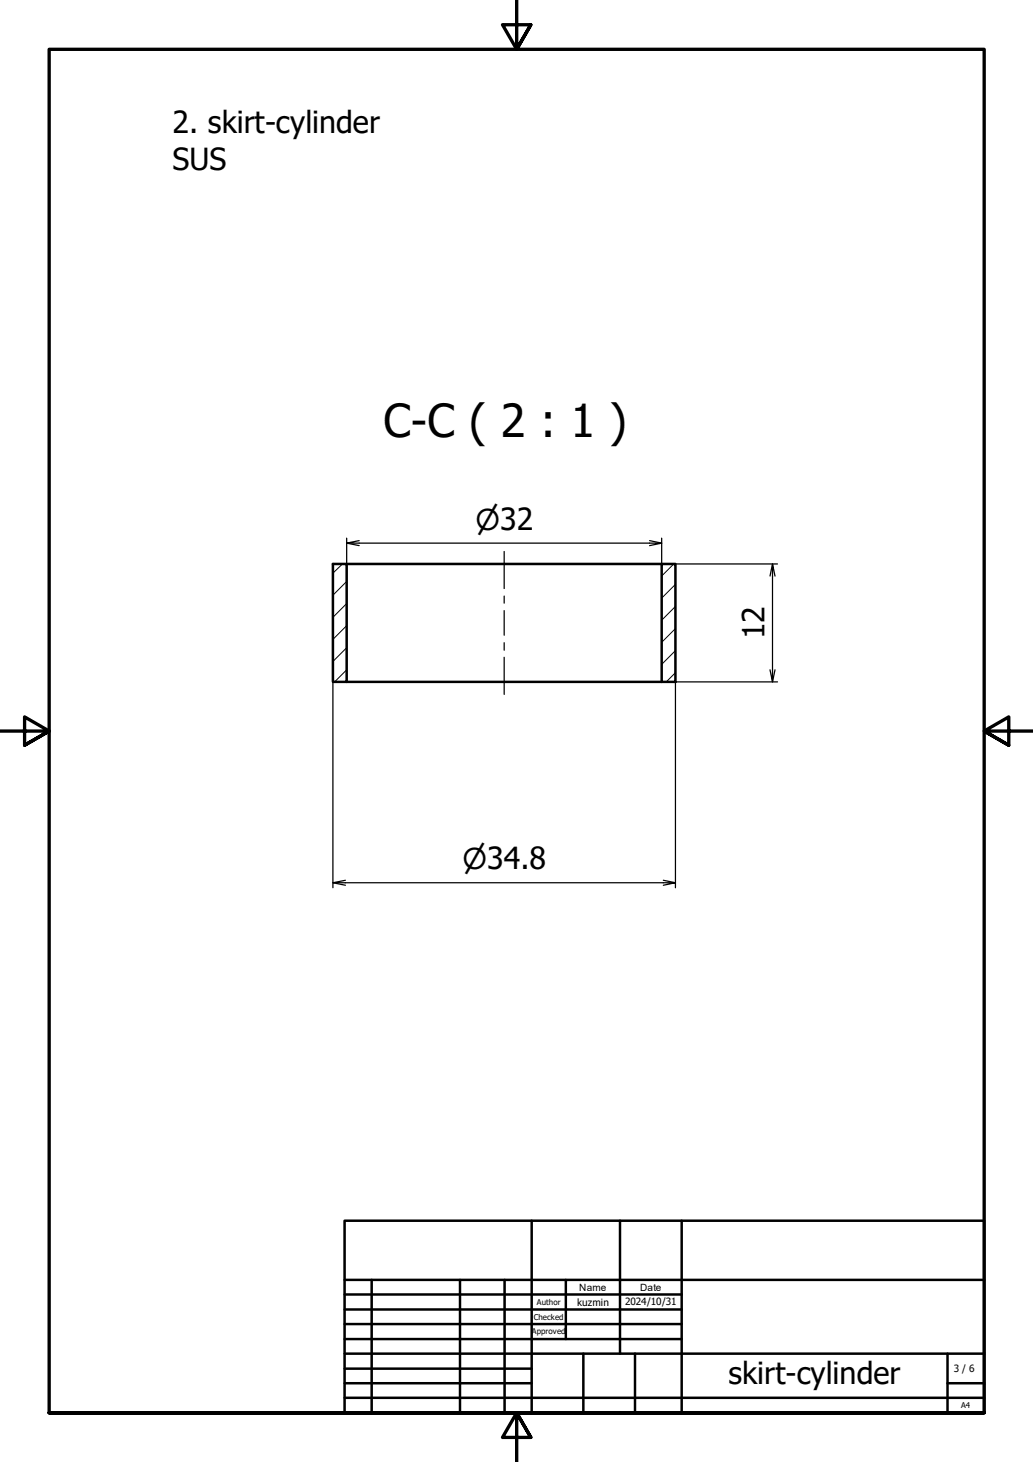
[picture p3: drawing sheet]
<svg xmlns="http://www.w3.org/2000/svg" width="210mm" height="297mm" viewBox="0 0 210 297" stroke-linecap="round" stroke-linejoin="round" font-family="sans-serif">
<!-- layer: Hatch (ISO) -->
<path d="M69.6 114.6l-2 1.8M70.4 118.1l-2.8 2.8M136.9 114.6l-2.4 2.4M137.2 118.7l-2.7 2.8M70.4 136.1l-2.4 2.4M70.4 131.6l-2.8 2.8M70.4 127.1l-2.8 2.8M70.4 122.6l-2.8 2.8M137.2 136.7l-1.8 1.8M137.2 132.2l-2.7 2.8M137.2 127.7l-2.7 2.8M137.2 123.2l-2.7 2.8" fill="none" stroke="#000" stroke-width=".2"/>
<!-- layer: Visible (ISO) -->
<path d="M67.6 114.6h2.8v23.9h-2.8zM70.4 114.6h64.1M134.5 114.6h2.7v23.9h-2.7zM70.4 138.5h64.1" fill="none" stroke="#000" stroke-width=".51"/>
<!-- layer: Border (ISO) -->
<path d="M105 0v10l-2.9-5h5.8l-2.9 5 2.9-5M0 148.5h10l-5-2.8v5.7l5-2.9-5 2.9M210 148.5h-10l5-2.8v5.7l-5-2.9 5 2.9M10 287v-277h190v277h-190h190M107.9 292l-2.9-5 2.9 5h-5.8l2.9-5v10" fill="none" stroke="#000" stroke-width=".68"/>
<!-- layer: Title (ISO) -->
<g fill="none" stroke="#000" stroke-width=".51">
<path d="M70 248h130v39h-130zM108 248v39M126 248v27M138.5 248v39M70 275h130M70 263h68.5M70 266.1h68.5M70 269h68.5M70 272.1h68.5M70 278.1h38M70 260h130M75.5 260v27"/>
<path d="M93.5 260v27M102.5 260v27M115 260v12.1M118.5 275v12M129 275v12M192.5 275v12M70 281h38M70 284h130M192.5 281h7.5"/>
</g>
<!-- layer: Centerline (ISO) -->
<path d="M102.4 112v7.6M102.4 121.1v1.4M102.4 124.1v5M102.4 130.6v1.5M102.4 133.5v7.6" fill="none" stroke="#000" stroke-width=".25"/>
<!-- layer: Dimension (ISO) -->
<g fill="none" stroke="#000" stroke-width=".25">
<path d="M70.4 110.3l2.6 .6M70.4 109.3v5.3M73 109.8l-2.6 .5h64.1l-2.5 .6M132 109.8l2.5 .5M134.5 109.3v5.3M137.2 114.6h20.8M157 114.6l-.5 2.4M157.5 117l-.5-2.4v23.9l-.5-2.4M67.6 138.5v41.9M157.5 136.1l-.5 2.4M158 138.5h-20.8v41.9M67.6 179.4l2.6 .5"/>
<path d="M70.2 178.8l-2.6 .6h69.6l-2.4 .5M134.8 178.8l2.4 .6"/>
</g>
<text font-size="9.2" x="77.9" y="88.8">C-C ( 2 : 1 )</text>
<g font-size="6.2">
<text x="35.1" y="27.1">2. skirt-cylinder</text>
<text x="35.1" y="34.6">SUS</text>
<text x="155.4" y="129.9" transform="rotate(-90 155.4 129.9)">12</text>
<text x="148" y="281.3">skirt-cylinder</text>
</g>
<g font-size="5.8">
<text x="96.6" y="107.6">⌀32</text>
<text x="94" y="176.6">⌀34.8</text>
</g>
<g font-size="2">
<text x="117.7" y="262.2">Name</text>
<text x="130" y="262.2">Date</text>
<text x="117.3" y="265.3">kuzmin</text>
<text x="127" y="265.1">2024/10/31</text>
<text x="193.8" y="278.7">3 / 6</text>
</g>
<g font-size="1.6">
<text x="108.5" y="268.2">Checked</text>
<text x="109.1" y="265.1">Author</text>
<text x="108" y="271">Approved</text>
<text x="195.3" y="286.1">A4</text>
</g>
</svg>
